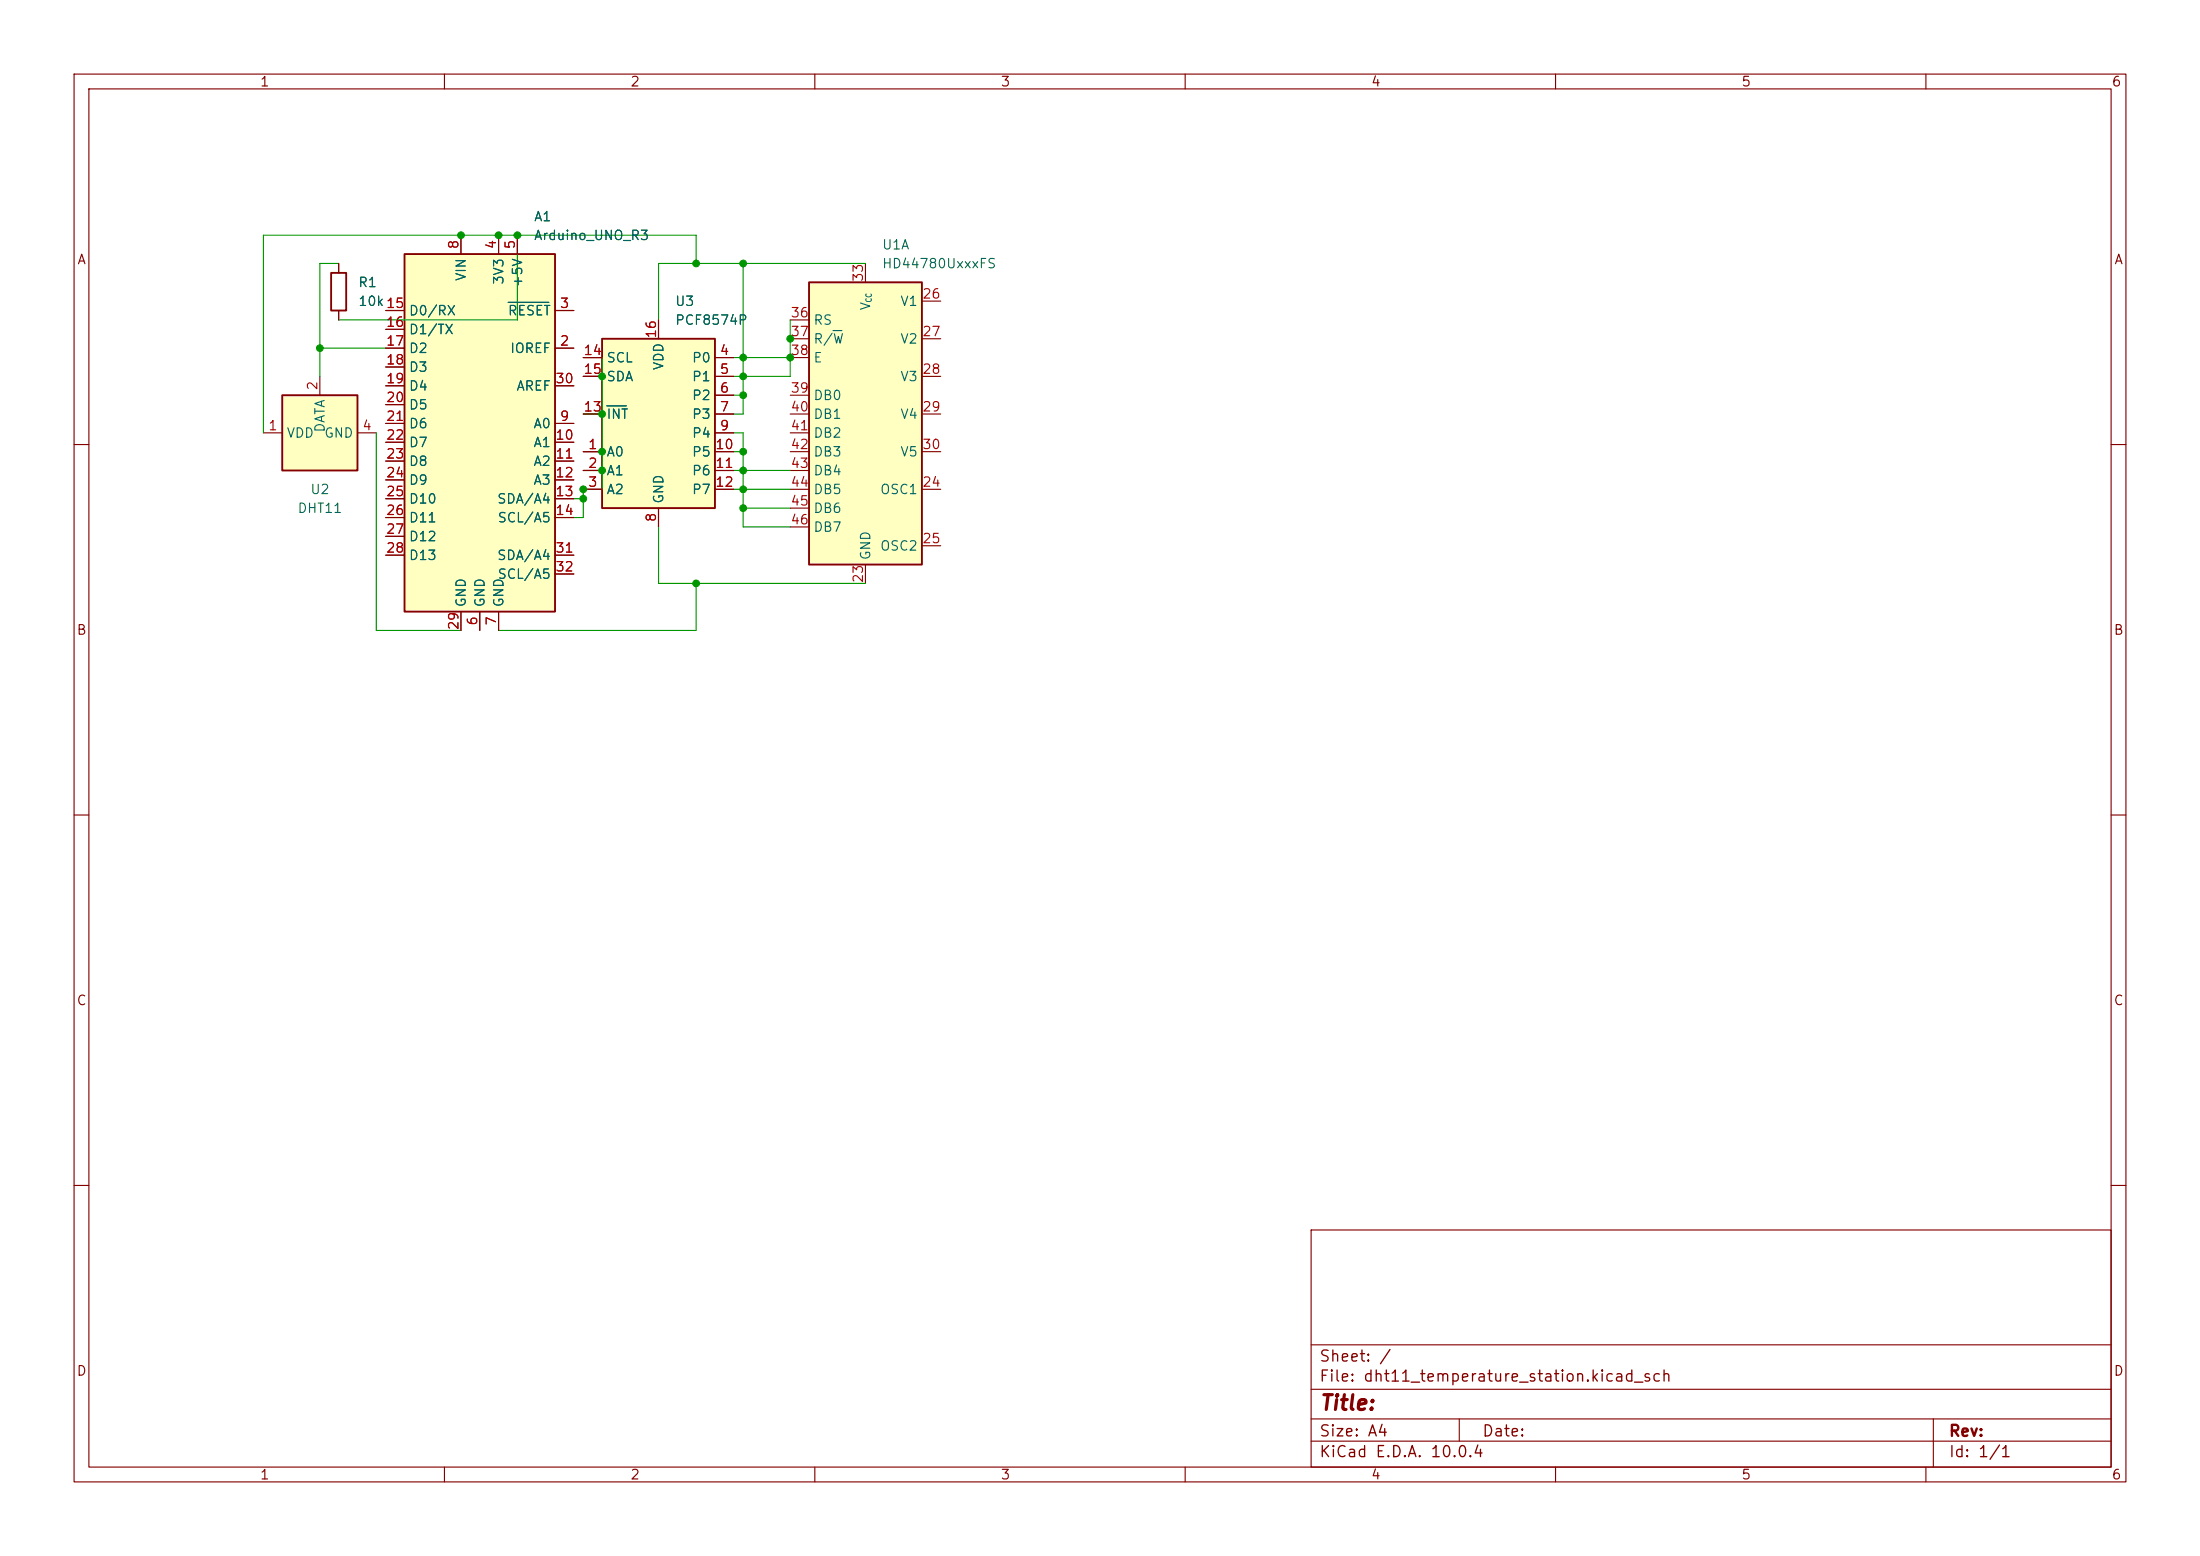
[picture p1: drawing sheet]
<svg xmlns="http://www.w3.org/2000/svg" width="297mm" height="210mm" viewBox="0 0 297 210" stroke-linecap="round" stroke-linejoin="round" font-family="sans-serif">
<g fill="none" stroke="#840000" stroke-width=".15">
<path d="M10 10h277v190h-277zM12 12h273v186h-273zM60 10v2M110 10v2M160 10v2M210 10v2M260 10v2M10 60h2M285 60h2M10 110h2M285 110h2M10 160h2"/>
<path d="M177 166h108v32h-108zM285 160h2M60 198v2M110 198v2M160 198v2M177 194.5h108M177 191.5h108M177 187.5h108M177 181.5h108M197 191.5v3M210 198v2M260 198v2"/>
<path d="M261 191.5v6.5"/>
</g>
<path d="M81.3 45.7h15.2v22.9h-15.2z" fill="#ffffc2"/>
<path d="M81.3 45.7h15.2v22.9h-15.2z" fill="none" stroke="#840000" stroke-width=".25"/>
<g fill="none" stroke="#840000" stroke-width=".15">
<path d="M78.7 48.3h2.6M78.7 50.8h2.6M78.7 55.9h2.6M88.9 43.2v2.5M96.5 48.3h2.6M96.5 50.8h2.6M96.5 53.3h2.6M96.5 55.9h2.6M96.5 58.4h2.6M78.7 61h2.6M78.7 63.5h2.6M78.7 66h2.6"/>
<path d="M88.9 68.6v2.5M96.5 61h2.6M96.5 63.5h2.6M96.5 66h2.6"/>
</g>
<path d="M81.9 54.8h2.7" fill="none" stroke="#006464" stroke-width=".15"/>
<path d="M54.6 34.3h20.3v48.3h-20.3z" fill="#ffffc2"/>
<path d="M54.6 34.3h20.3v48.3h-20.3z" fill="none" stroke="#840000" stroke-width=".25"/>
<g fill="none" stroke="#840000" stroke-width=".15">
<path d="M62.2 31.8v2.5M67.3 31.8v2.5M69.8 31.8v2.5M52.1 47h2.5M52.1 41.9h2.5M52.1 57.2h2.5M52.1 59.7h2.5M52.1 44.5h2.5M52.1 49.5h2.5M52.1 52.1h2.5M52.1 54.6h2.5M74.9 47h2.6"/>
<path d="M74.9 41.9h2.6M74.9 57.2h2.6M74.9 59.7h2.6M74.9 52.1h2.6M52.1 62.2h2.5M52.1 64.8h2.5M52.1 67.3h2.5M52.1 69.9h2.5M52.1 72.4h2.5M52.1 74.9h2.5M74.9 62.2h2.6M74.9 64.8h2.6"/>
<path d="M74.9 67.3h2.6M74.9 69.9h2.6M74.9 74.9h2.6M74.9 77.5h2.6M62.2 82.6v2.5M64.8 82.6v2.5M67.3 82.6v2.5"/>
</g>
<path d="M68.6 40.8h5.5" fill="none" stroke="#006464" stroke-width=".15"/>
<path d="M38.1 53.3h10.2v10.2h-10.2z" fill="#ffffc2"/>
<path d="M44.7 36.8h2v5.1h-2zM38.1 53.3h10.2v10.2h-10.2z" fill="none" stroke="#840000" stroke-width=".25"/>
<path d="M45.7 35.6v1.2M35.6 58.4h2.5M43.2 50.8v2.5M45.7 41.9v1.3M48.3 58.4h2.5" fill="none" stroke="#840000" stroke-width=".15"/>
<path d="M109.2 38.1h15.3v38.1h-15.3z" fill="#ffffc2"/>
<path d="M109.2 38.1h15.3v38.1h-15.3z" fill="none" stroke="#840000" stroke-width=".25"/>
<g fill="none" stroke="#840000" stroke-width=".15">
<path d="M45.7 35.6v1.2M62.2 31.8v2.5M67.3 31.8v2.5M69.8 31.8v2.5M116.8 35.6v2.5M45.7 41.9v1.3M52.1 47h2.5M52.1 41.9h2.5M52.1 57.2h2.5M52.1 59.7h2.5M52.1 44.5h2.5M52.1 49.5h2.5"/>
<path d="M52.1 52.1h2.5M52.1 54.6h2.5M74.9 47h2.6M74.9 41.9h2.6M74.9 57.2h2.6M74.9 59.7h2.6M74.9 52.1h2.6M78.7 50.8h2.6M78.7 55.9h2.6M78.7 48.3h2.6M88.9 43.2v2.5M96.5 50.8h2.6"/>
<path d="M96.5 55.9h2.6M96.5 48.3h2.6M96.5 53.3h2.6M96.5 58.4h2.6M106.7 45.7h2.5M106.7 55.9h2.5M106.7 43.2h2.5M106.7 48.3h2.5M106.7 53.3h2.5M106.7 58.4h2.5M124.5 40.6h2.5M124.5 45.7h2.5"/>
<path d="M124.5 50.8h2.5M124.5 55.9h2.5M52.1 62.2h2.5M52.1 64.8h2.5M52.1 67.3h2.5M52.1 69.9h2.5M52.1 72.4h2.5M52.1 74.9h2.5M74.9 62.2h2.6M74.9 64.8h2.6M74.9 67.3h2.6M74.9 69.9h2.6"/>
<path d="M74.9 74.9h2.6M74.9 77.5h2.6M78.7 66h2.6M78.7 61h2.6M78.7 63.5h2.6M88.9 68.6v2.5M96.5 66h2.6M96.5 61h2.6M96.5 63.5h2.6M106.7 66h2.5M106.7 61h2.5M106.7 63.5h2.5"/>
<path d="M106.7 68.6h2.5M106.7 71.1h2.5M116.8 76.2v2.5M124.5 66h2.5M124.5 73.7h2.5M124.5 61h2.5M62.2 82.6v2.5M64.8 82.6v2.5M67.3 82.6v2.5"/>
</g>
<path d="M68.6 40.8h5.5M81.9 54.8h2.7M112.5 44.6h1.2" fill="none" stroke="#006464" stroke-width=".15"/>
<g fill="none" stroke="#009600" stroke-width=".15">
<path d="M45.7 35.6h-2.5v15.2M69.8 31.8v11.4h-24.1M94 35.6v-3.8h-58.4v26.6M100.3 35.6v20.3h-1.2M116.8 35.6h-27.9v7.6M43.2 47h8.9M50.8 58.4v26.7h11.4M78.7 48.3h2.6v17.7h-2.6v3.9h-1.2M78.7 50.8h2.6M78.7 55.9h2.6M99.1 48.3h7.6M99.1 58.4h1.2v12.7h6.4"/>
<path d="M99.1 53.3h1.2M106.7 43.2v7.6h-7.6M77.5 67.3h1.2M78.7 61h2.6M78.7 63.5h2.6M88.9 71.1v7.6h27.9M94 78.7v6.4h-26.7M99.1 61h1.2M99.1 63.5h7.6M99.1 66h7.6M100.3 68.6h6.4"/>
</g>
<g fill="#009600" stroke="#009600" stroke-width=".14">
<circle cx="78.7" cy="66" r=".46"/>
<circle cx="78.7" cy="67.3" r=".46"/>
<circle cx="67.3" cy="31.8" r=".46"/>
<circle cx="69.8" cy="31.8" r=".46"/>
<circle cx="62.2" cy="31.8" r=".46"/>
<circle cx="43.2" cy="47" r=".46"/>
<circle cx="81.3" cy="50.8" r=".46"/>
<circle cx="81.3" cy="55.9" r=".46"/>
<circle cx="81.3" cy="61" r=".46"/>
<circle cx="81.3" cy="63.5" r=".46"/>
<circle cx="100.3" cy="68.6" r=".46"/>
<circle cx="100.3" cy="66" r=".46"/>
<circle cx="94" cy="35.6" r=".46"/>
<circle cx="100.3" cy="35.6" r=".46"/>
<circle cx="100.3" cy="61" r=".46"/>
<circle cx="100.3" cy="53.3" r=".46"/>
<circle cx="100.3" cy="63.5" r=".46"/>
<circle cx="100.3" cy="50.8" r=".46"/>
<circle cx="100.3" cy="48.3" r=".46"/>
<circle cx="94" cy="78.7" r=".46"/>
<circle cx="106.7" cy="48.3" r=".46"/>
<circle cx="106.7" cy="45.7" r=".46"/>
</g>
<text font-size="2" fill="#840000" x="178" y="190.8">Title:</text>
<g font-size="1.5" fill="#840000">
<text x="178" y="184.2">Sheet: /</text>
<text x="178" y="186.9">File: dht11_temperature_station.kicad_sch</text>
<text x="178" y="197.1">KiCad E.D.A. 10.0.4</text>
<text x="178" y="194.3">Size: A4</text>
<text x="200" y="194.3">Date:</text>
<text x="263" y="194.3">Rev:</text>
<text x="263" y="197.1">Id: 1/1</text>
</g>
<g font-size="1.3" fill="#840000">
<text x="35" y="12">1</text>
<text x="85" y="12">2</text>
<text x="135" y="12">3</text>
<text x="185" y="12">4</text>
<text x="235" y="12">5</text>
<text x="285" y="12">6</text>
<text x="10.3" y="36">A</text>
<text x="285.3" y="36">A</text>
<text x="10.3" y="86">B</text>
<text x="285.3" y="86">B</text>
<text x="10.3" y="136">C</text>
<text x="285.3" y="136">C</text>
<text x="10.3" y="186">D</text>
<text x="285.3" y="186">D</text>
<text x="35" y="200">1</text>
<text x="85" y="200">2</text>
<text x="135" y="200">3</text>
<text x="185" y="200">4</text>
<text x="235" y="200">5</text>
<text x="285" y="200">6</text>
</g>
<g font-size="1.3" fill="#a90000">
<text x="62.2" y="33.7" transform="rotate(-90 62.2 33.7)">8</text>
<text x="67.3" y="33.7" transform="rotate(-90 67.3 33.7)">4</text>
<text x="69.8" y="33.7" transform="rotate(-90 69.8 33.7)">5</text>
<text x="75.5" y="41.9">3</text>
<text x="116.8" y="38.1" transform="rotate(-90 116.8 38.1)">33</text>
<text x="124.4" y="40.6">26</text>
<text x="52" y="44.4">16</text>
<text x="52" y="47">17</text>
<text x="75.5" y="47">2</text>
<text x="88.9" y="45.8" transform="rotate(-90 88.9 45.8)">16</text>
<text x="106.6" y="43.2">36</text>
<text x="106.6" y="45.7">37</text>
<text x="124.4" y="45.7">27</text>
<text x="43.2" y="52.8" transform="rotate(-90 43.2 52.8)">2</text>
<text x="52" y="49.5">18</text>
<text x="52" y="52">19</text>
<text x="74.9" y="52">30</text>
<text x="78.7" y="48.2">14</text>
<text x="78.7" y="50.8">15</text>
<text x="97.1" y="48.2">4</text>
<text x="97.1" y="50.8">5</text>
<text x="97.1" y="53.3">6</text>
<text x="106.6" y="48.2">38</text>
<text x="106.6" y="53.3">39</text>
<text x="124.4" y="50.8">28</text>
<text x="36.1" y="58.4">1</text>
<text x="48.8" y="58.4">4</text>
<text x="52" y="54.6">20</text>
<text x="52" y="57.1">21</text>
<text x="52" y="59.7">22</text>
<text x="74.9" y="59.7">10</text>
<text x="75.5" y="57.1">9</text>
<text x="78.7" y="55.9">13</text>
<text x="97.1" y="55.9">7</text>
<text x="97.1" y="58.4">9</text>
<text x="106.6" y="55.9">40</text>
<text x="106.6" y="58.4">41</text>
<text x="124.4" y="55.9">29</text>
<text x="52" y="62.2">23</text>
<text x="52" y="64.7">24</text>
<text x="74.9" y="62.2">11</text>
<text x="74.9" y="64.7">12</text>
<text x="79.3" y="60.9">1</text>
<text x="79.3" y="63.5">2</text>
<text x="96.5" y="60.9">10</text>
<text x="96.5" y="63.5">11</text>
<text x="106.6" y="60.9">42</text>
<text x="106.6" y="63.5">43</text>
<text x="124.4" y="60.9">30</text>
<text x="52" y="67.3">25</text>
<text x="52" y="69.8">26</text>
<text x="74.9" y="67.3">13</text>
<text x="74.9" y="69.8">14</text>
<text x="79.3" y="66">3</text>
<text x="88.9" y="70.6" transform="rotate(-90 88.9 70.6)">8</text>
<text x="96.5" y="66">12</text>
<text x="106.6" y="66">44</text>
<text x="106.6" y="68.6">45</text>
<text x="106.6" y="71.1">46</text>
<text x="124.4" y="66">24</text>
<text x="52" y="72.4">27</text>
<text x="52" y="74.9">28</text>
<text x="74.9" y="74.9">31</text>
<text x="74.9" y="77.4">32</text>
<text x="124.4" y="73.6">25</text>
<text x="116.8" y="78.8" transform="rotate(-90 116.8 78.8)">23</text>
<text x="62.2" y="85.1" transform="rotate(-90 62.2 85.1)">29</text>
<text x="64.7" y="84.5" transform="rotate(-90 64.7 84.5)">6</text>
<text x="67.3" y="84.5" transform="rotate(-90 67.3 84.5)">7</text>
</g>
<g font-size="1.3" fill="#006464">
<text x="72" y="30.2">A1</text>
<text x="72" y="32.7">Arduino_UNO_R3</text>
<text x="119" y="34">U1A</text>
<text x="48.3" y="39.1">R1</text>
<text x="48.3" y="41.6">10k15</text>
<text x="63.2" y="38" transform="rotate(-90 63.2 38)">VIN</text>
<text x="68.3" y="38.5" transform="rotate(-90 68.3 38.5)">3V3</text>
<text x="70.8" y="38.9" transform="rotate(-90 70.8 38.9)">+5V</text>
<text x="91.1" y="41.6">U3</text>
<text x="117.8" y="42" transform="rotate(-90 117.8 42)">V</text>
<text x="119" y="36.5">HD44780UxxxFS</text>
<text x="121.5" y="41.6">V1</text>
<text x="55.1" y="42.9">D0/RX</text>
<text x="55.1" y="45.4">D1/TX</text>
<text x="55.1" y="48">D2</text>
<text x="68.5" y="42.9">RESET</text>
<text x="68.8" y="48">IOREF</text>
<text x="91.1" y="44.2">PCF8574P</text>
<text x="109.7" y="44.2">RS</text>
<text x="109.7" y="46.7">R/W</text>
<text x="121.5" y="46.7">V2</text>
<text x="55.1" y="50.5">D3</text>
<text x="55.1" y="53">D4</text>
<text x="69.6" y="53">AREF</text>
<text x="81.8" y="49.2">SCL</text>
<text x="81.8" y="51.8">SDA</text>
<text x="89.9" y="50.1" transform="rotate(-90 89.9 50.1)">VDD</text>
<text x="93.3" y="49.2">P0</text>
<text x="93.3" y="51.8">P1</text>
<text x="109.7" y="49.2">E</text>
<text x="121.5" y="51.8">V3</text>
<text x="38.6" y="59.4">VDD</text>
<text x="43.7" y="59.4">GND</text>
<text x="44.2" y="58.5" transform="rotate(-90 44.2 58.5)">DATA</text>
<text x="55.1" y="55.6">D5</text>
<text x="55.1" y="58.1">D6</text>
<text x="71.9" y="58.1">A0</text>
<text x="81.8" y="56.9">INT</text>
<text x="93.3" y="54.3">P2</text>
<text x="93.3" y="56.9">P3</text>
<text x="93.3" y="59.4">P4</text>
<text x="109.7" y="54.3">DB0</text>
<text x="109.7" y="56.9">DB1</text>
<text x="109.7" y="59.4">DB2</text>
<text x="121.5" y="56.9">V4</text>
<text x="55.1" y="60.7">D7</text>
<text x="55.1" y="63.2">D8</text>
<text x="55.1" y="65.7">D9</text>
<text x="71.9" y="60.7">A1</text>
<text x="71.9" y="63.2">A2</text>
<text x="71.9" y="65.7">A3</text>
<text x="81.8" y="61.9">A0</text>
<text x="81.8" y="64.5">A1</text>
<text x="93.3" y="61.9">P5</text>
<text x="93.3" y="64.5">P6</text>
<text x="109.7" y="61.9">DB3</text>
<text x="109.7" y="64.5">DB4</text>
<text x="121.5" y="61.9">V5</text>
<text x="40.1" y="69.6">DHT11</text>
<text x="41.8" y="67">U2</text>
<text x="55.1" y="68.3">D10</text>
<text x="55.1" y="70.8">D11</text>
<text x="67" y="68.3">SDA/A4</text>
<text x="67.1" y="70.8">SCL/A5</text>
<text x="81.8" y="67">A2</text>
<text x="89.9" y="68.1" transform="rotate(-90 89.9 68.1)">GND</text>
<text x="93.3" y="67">P7</text>
<text x="109.7" y="67">DB5</text>
<text x="109.7" y="69.6">DB6</text>
<text x="118.7" y="67">OSC1</text>
<text x="55.1" y="73.4">D12</text>
<text x="55.1" y="75.9">D13</text>
<text x="67" y="75.9">SDA/A4</text>
<text x="109.7" y="72.1">DB7</text>
<text x="117.8" y="75.7" transform="rotate(-90 117.8 75.7)">GND</text>
<text x="118.7" y="74.6">OSC2</text>
<text x="63.2" y="82" transform="rotate(-90 63.2 82)">GND</text>
<text x="65.7" y="82" transform="rotate(-90 65.7 82)">GND</text>
<text x="67.1" y="78.4">SCL/A5</text>
<text x="68.3" y="82" transform="rotate(-90 68.3 82)">GND</text>
</g>
<text font-size=".8" fill="#006464" x="117.9" y="40.9" transform="rotate(-90 117.9 40.9)">CC</text>
</svg>
